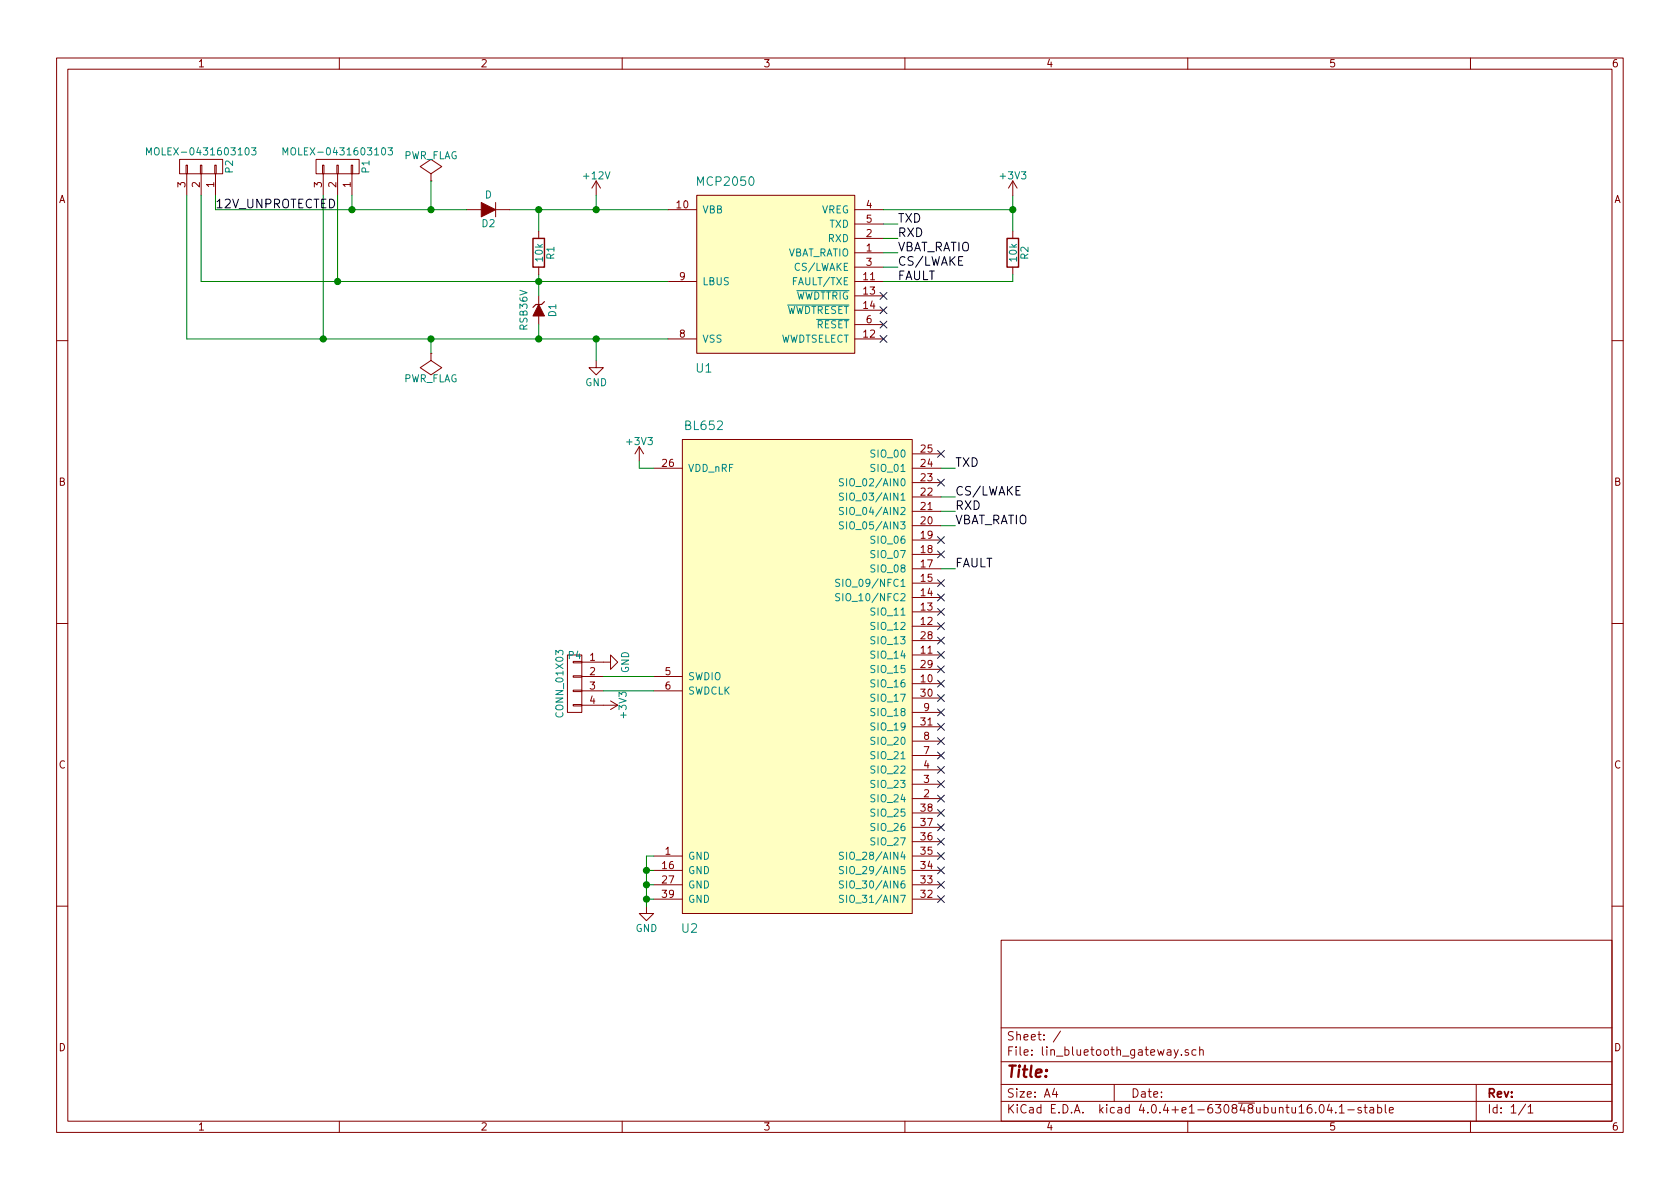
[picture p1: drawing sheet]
EESchema Schematic File Version 2
LIBS:power
LIBS:device
LIBS:transistors
LIBS:conn
LIBS:linear
LIBS:regul
LIBS:74xx
LIBS:cmos4000
LIBS:adc-dac
LIBS:memory
LIBS:xilinx
LIBS:microcontrollers
LIBS:dsp
LIBS:microchip
LIBS:analog_switches
LIBS:motorola
LIBS:texas
LIBS:intel
LIBS:audio
LIBS:interface
LIBS:digital-audio
LIBS:philips
LIBS:display
LIBS:cypress
LIBS:siliconi
LIBS:opto
LIBS:atmel
LIBS:contrib
LIBS:valves
LIBS:bl652
LIBS:mcp2050
LIBS:lin_bluetooth_gateway-cache
EELAYER 25 0
EELAYER END
$Descr A4 11693 8268
encoding utf-8
Sheet 1 1
Title ""
Date ""
Rev ""
Comp ""
Comment1 ""
Comment2 ""
Comment3 ""
Comment4 ""
$EndDescr
$Comp
L BL652 U2
U 1 1
P 5550 4250
F 0 "U2" H 4800 2050 60  0000 C CNN
F 1 "BL652" H 4900 5550 60  0000 C CNN
F 2 "footprints:BL652-SA" H 5550 4250 60  0001 C CNN
F 3 "" H 5550 4250 60  0001 C CNN
	1    5550 4250
	1    0    0    -1  
$EndComp
$Comp
L GND #PWR01
U 1 1
P 4150 2500
F 0 "#PWR01" H 4150 2250 50  0001 C CNN
F 1 "GND" H 4150 2350 50  0000 C CNN
F 2 "" H 4150 2500 50  0000 C CNN
F 3 "" H 4150 2500 50  0000 C CNN
	1    4150 2500
	1    0    0    -1  
$EndComp
$Comp
L GND #PWR02
U 1 1
P 4500 6300
F 0 "#PWR02" H 4500 6050 50  0001 C CNN
F 1 "GND" H 4500 6150 50  0000 C CNN
F 2 "" H 4500 6300 50  0000 C CNN
F 3 "" H 4500 6300 50  0000 C CNN
	1    4500 6300
	1    0    0    -1  
$EndComp
Wire Wire Line
	4500 6250 4550 6250
Wire Wire Line
	4500 5950 4500 6300
Wire Wire Line
	4550 6150 4500 6150
Connection ~ 4500 6250
Wire Wire Line
	4550 6050 4500 6050
Connection ~ 4500 6150
Wire Wire Line
	4550 5950 4500 5950
Connection ~ 4500 6050
$Comp
L MCP2050 U1
U 1 1
P 5350 1850
F 0 "U1" H 4900 1150 60  0000 C CNN
F 1 "MCP2050" H 5050 2450 60  0000 C CNN
F 2 "Housings_SOIC:SOIC-14_3.9x8.7mm_Pitch1.27mm" H 4900 1900 60  0001 C CNN
F 3 "http://ww1.microchip.com/downloads/en/DeviceDoc/22299B.pdf" H 4900 1900 60  0001 C CNN
	1    5350 1850
	1    0    0    -1  
$EndComp
Wire Wire Line
	1300 2350 4650 2350
Wire Wire Line
	4150 2350 4150 2500
Wire Wire Line
	6150 1450 7050 1450
Wire Wire Line
	6250 1550 6150 1550
Wire Wire Line
	6150 1650 6250 1650
Wire Wire Line
	6250 1750 6150 1750
Wire Wire Line
	3550 1450 4650 1450
Wire Wire Line
	1400 1950 4650 1950
Connection ~ 4150 2350
$Comp
L +12V #PWR03
U 1 1
P 4150 1350
F 0 "#PWR03" H 4150 1200 50  0001 C CNN
F 1 "+12V" H 4150 1490 50  0000 C CNN
F 2 "" H 4150 1350 50  0000 C CNN
F 3 "" H 4150 1350 50  0000 C CNN
	1    4150 1350
	1    0    0    -1  
$EndComp
Wire Wire Line
	4150 1450 4150 1350
Connection ~ 4150 1450
Wire Wire Line
	6150 1850 6250 1850
$Comp
L R R2
U 1 1
P 7050 1750
F 0 "R2" V 7130 1750 50  0000 C CNN
F 1 "10k" V 7050 1750 50  0000 C CNN
F 2 "Resistors_SMD:R_0603_HandSoldering" V 6980 1750 50  0001 C CNN
F 3 "" H 7050 1750 50  0000 C CNN
	1    7050 1750
	1    0    0    -1  
$EndComp
Wire Wire Line
	7050 1900 7050 1950
Wire Wire Line
	7050 1350 7050 1600
Connection ~ 7050 1450
$Comp
L PWR_FLAG #FLG04
U 1 1
P 3000 1250
F 0 "#FLG04" H 3000 1345 50  0001 C CNN
F 1 "PWR_FLAG" H 3000 1430 50  0000 C CNN
F 2 "" H 3000 1250 50  0000 C CNN
F 3 "" H 3000 1250 50  0000 C CNN
	1    3000 1250
	1    0    0    -1  
$EndComp
$Comp
L PWR_FLAG #FLG05
U 1 1
P 3000 2450
F 0 "#FLG05" H 3000 2545 50  0001 C CNN
F 1 "PWR_FLAG" H 3000 2630 50  0000 C CNN
F 2 "" H 3000 2450 50  0000 C CNN
F 3 "" H 3000 2450 50  0000 C CNN
	1    3000 2450
	-1   0    0    1   
$EndComp
NoConn ~ 6550 3150
NoConn ~ 6550 3350
NoConn ~ 6550 3850
NoConn ~ 6550 3750
NoConn ~ 6550 4050
NoConn ~ 6550 4150
NoConn ~ 6550 4250
NoConn ~ 6550 4350
NoConn ~ 6550 4450
NoConn ~ 6550 4550
NoConn ~ 6550 4650
NoConn ~ 6550 4750
NoConn ~ 6550 4850
NoConn ~ 6550 4950
NoConn ~ 6550 5050
NoConn ~ 6550 5150
NoConn ~ 6550 5250
NoConn ~ 6550 5350
NoConn ~ 6550 5450
NoConn ~ 6150 2350
NoConn ~ 6150 2250
NoConn ~ 6150 2150
NoConn ~ 6150 2050
NoConn ~ 6550 5550
NoConn ~ 6550 5650
$Comp
L CONN_01X04 P4
U 1 1
P 4000 4750
F 0 "P4" H 4000 4950 50  0000 C CNN
F 1 "CONN_01X03" V 4100 4750 50  0000 C CNN
F 2 "Pin_Headers:Pin_Header_Straight_1x04_Pitch2.00mm" H 4000 4750 50  0001 C CNN
F 3 "" H 4000 4750 50  0000 C CNN
	1    4000 4750
	-1   0    0    -1  
$EndComp
$Comp
L GND #PWR06
U 1 1
P 4200 4600
F 0 "#PWR06" H 4200 4350 50  0001 C CNN
F 1 "GND" H 4200 4450 50  0000 C CNN
F 2 "" H 4200 4600 50  0000 C CNN
F 3 "" H 4200 4600 50  0000 C CNN
	1    4200 4600
	0    -1   -1   0   
$EndComp
Wire Wire Line
	4550 4800 4200 4800
Wire Wire Line
	4200 4700 4550 4700
$Comp
L D D2
U 1 1
P 3400 1450
F 0 "D2" H 3400 1550 50  0000 C CNN
F 1 "D" H 3400 1350 50  0000 C CNN
F 2 "Diodes_SMD:SOD-123" H 3400 1450 50  0001 C CNN
F 3 "http://www.diodes.com/_files/datasheets/ds30086.pdf" H 3400 1450 50  0001 C CNN
F 4 "1N4148W-FDICT-ND" H 3400 1450 60  0001 C CNN "DIGIKEY"
	1    3400 1450
	-1   0    0    1   
$EndComp
$Comp
L ZENERsmall D1
U 1 1
P 3750 2150
F 0 "D1" H 3750 2250 50  0000 C CNN
F 1 "RSB36V" H 3750 2050 50  0000 C CNN
F 2 "Diodes_SMD:SOD-323_HandSoldering" H 3750 2150 50  0001 C CNN
F 3 "http://rohmfs.rohm.com/en/products/databook/datasheet/discrete/diode/zener/rsb36v.pdf" H 3750 2150 50  0001 C CNN
F 4 "RSB36VTE-17CT-ND" H 3750 2150 60  0001 C CNN "DIGIKEY"
	1    3750 2150
	0    1    1    0   
$EndComp
Wire Wire Line
	3750 1900 3750 2050
Connection ~ 3750 1950
$Comp
L +3V3 #PWR07
U 1 1
P 7050 1350
F 0 "#PWR07" H 7050 1200 50  0001 C CNN
F 1 "+3V3" H 7050 1490 50  0000 C CNN
F 2 "" H 7050 1350 50  0000 C CNN
F 3 "" H 7050 1350 50  0000 C CNN
	1    7050 1350
	1    0    0    -1  
$EndComp
$Comp
L +3V3 #PWR08
U 1 1
P 4200 4900
F 0 "#PWR08" H 4200 4750 50  0001 C CNN
F 1 "+3V3" H 4200 5040 50  0000 C CNN
F 2 "" H 4200 4900 50  0000 C CNN
F 3 "" H 4200 4900 50  0000 C CNN
	1    4200 4900
	0    1    1    0   
$EndComp
Text Label 6250 1850 0    60   ~ 0
CS/LWAKE
Text Label 6650 3450 0    60   ~ 0
CS/LWAKE
$Comp
L R R1
U 1 1
P 3750 1750
F 0 "R1" V 3830 1750 50  0000 C CNN
F 1 "10k" V 3750 1750 50  0000 C CNN
F 2 "Resistors_SMD:R_0603_HandSoldering" V 3680 1750 50  0001 C CNN
F 3 "" H 3750 1750 50  0000 C CNN
	1    3750 1750
	1    0    0    -1  
$EndComp
Wire Wire Line
	3750 1450 3750 1600
$Comp
L CONN_01X03 P1
U 1 1
P 2350 1150
F 0 "P1" H 2350 1350 50  0000 C CNN
F 1 "MOLEX-0431603103" V 2450 1150 50  0000 C CNN
F 2 "Connectors_Molex:Molex_Sabre_43160-XX03_03x7.49mm_Angled_BoardLock" H 2350 1150 50  0001 C CNN
F 3 "http://www.molex.com/pdm_docs/sd/431603103_sd.pdf" H 2350 1150 50  0001 C CNN
F 4 "WM18489-ND" H 2350 1150 60  0001 C CNN "DIGIKEY"
	1    2350 1150
	0    1    -1   0   
$EndComp
Wire Wire Line
	1500 1450 3250 1450
Connection ~ 3750 1450
Connection ~ 3000 1450
Wire Wire Line
	3750 2250 3750 2350
Connection ~ 3750 2350
Connection ~ 3000 2350
$Comp
L CONN_01X03 P2
U 1 1
P 1400 1150
F 0 "P2" H 1400 1350 50  0000 C CNN
F 1 "MOLEX-0431603103" V 1500 1150 50  0000 C CNN
F 2 "Connectors_Molex:Molex_Sabre_43160-XX03_03x7.49mm_Angled_BoardLock" H 1400 1150 50  0001 C CNN
F 3 "http://www.molex.com/pdm_docs/sd/431603103_sd.pdf" H 1400 1150 50  0001 C CNN
F 4 "WM18489-ND" H 1400 1150 60  0001 C CNN "DIGIKEY"
	1    1400 1150
	0    1    -1   0   
$EndComp
Wire Wire Line
	2450 1350 2450 1450
Wire Wire Line
	3000 1250 3000 1450
Wire Wire Line
	2350 1350 2350 1950
Wire Wire Line
	2250 2350 2250 1350
Wire Wire Line
	3000 2450 3000 2350
Wire Wire Line
	1300 2350 1300 1350
Connection ~ 2250 2350
Wire Wire Line
	1400 1350 1400 1950
Connection ~ 2350 1950
Wire Wire Line
	1500 1350 1500 1450
Connection ~ 2450 1450
Text Label 6250 1550 0    60   ~ 0
TXD
Text Label 6250 1650 0    60   ~ 0
RXD
Text Label 6250 1750 0    60   ~ 0
VBAT_RATIO
Text Label 6250 1950 0    60   ~ 0
FAULT
Text Label 6650 3650 0    60   ~ 0
VBAT_RATIO
Text Label 6650 3550 0    60   ~ 0
RXD
Text Label 6650 3250 0    60   ~ 0
TXD
Wire Wire Line
	6550 3650 6650 3650
Wire Wire Line
	6550 3550 6650 3550
Wire Wire Line
	6550 3450 6650 3450
Wire Wire Line
	6650 3250 6550 3250
$Comp
L +3V3 #PWR09
U 1 1
P 4450 3200
F 0 "#PWR09" H 4450 3050 50  0001 C CNN
F 1 "+3V3" H 4450 3340 50  0000 C CNN
F 2 "" H 4450 3200 50  0000 C CNN
F 3 "" H 4450 3200 50  0000 C CNN
	1    4450 3200
	1    0    0    -1  
$EndComp
Wire Wire Line
	4550 3250 4450 3250
Wire Wire Line
	4450 3250 4450 3200
NoConn ~ 6550 5750
NoConn ~ 6550 5850
NoConn ~ 6550 5950
NoConn ~ 6550 6050
NoConn ~ 6550 6150
NoConn ~ 6550 6250
Text Label 1500 1450 0    60   ~ 0
12V_UNPROTECTED
Wire Wire Line
	7050 1950 6150 1950
Wire Wire Line
	6550 3950 6650 3950
Text Label 6650 3950 0    60   ~ 0
FAULT
$EndSCHEMATC
